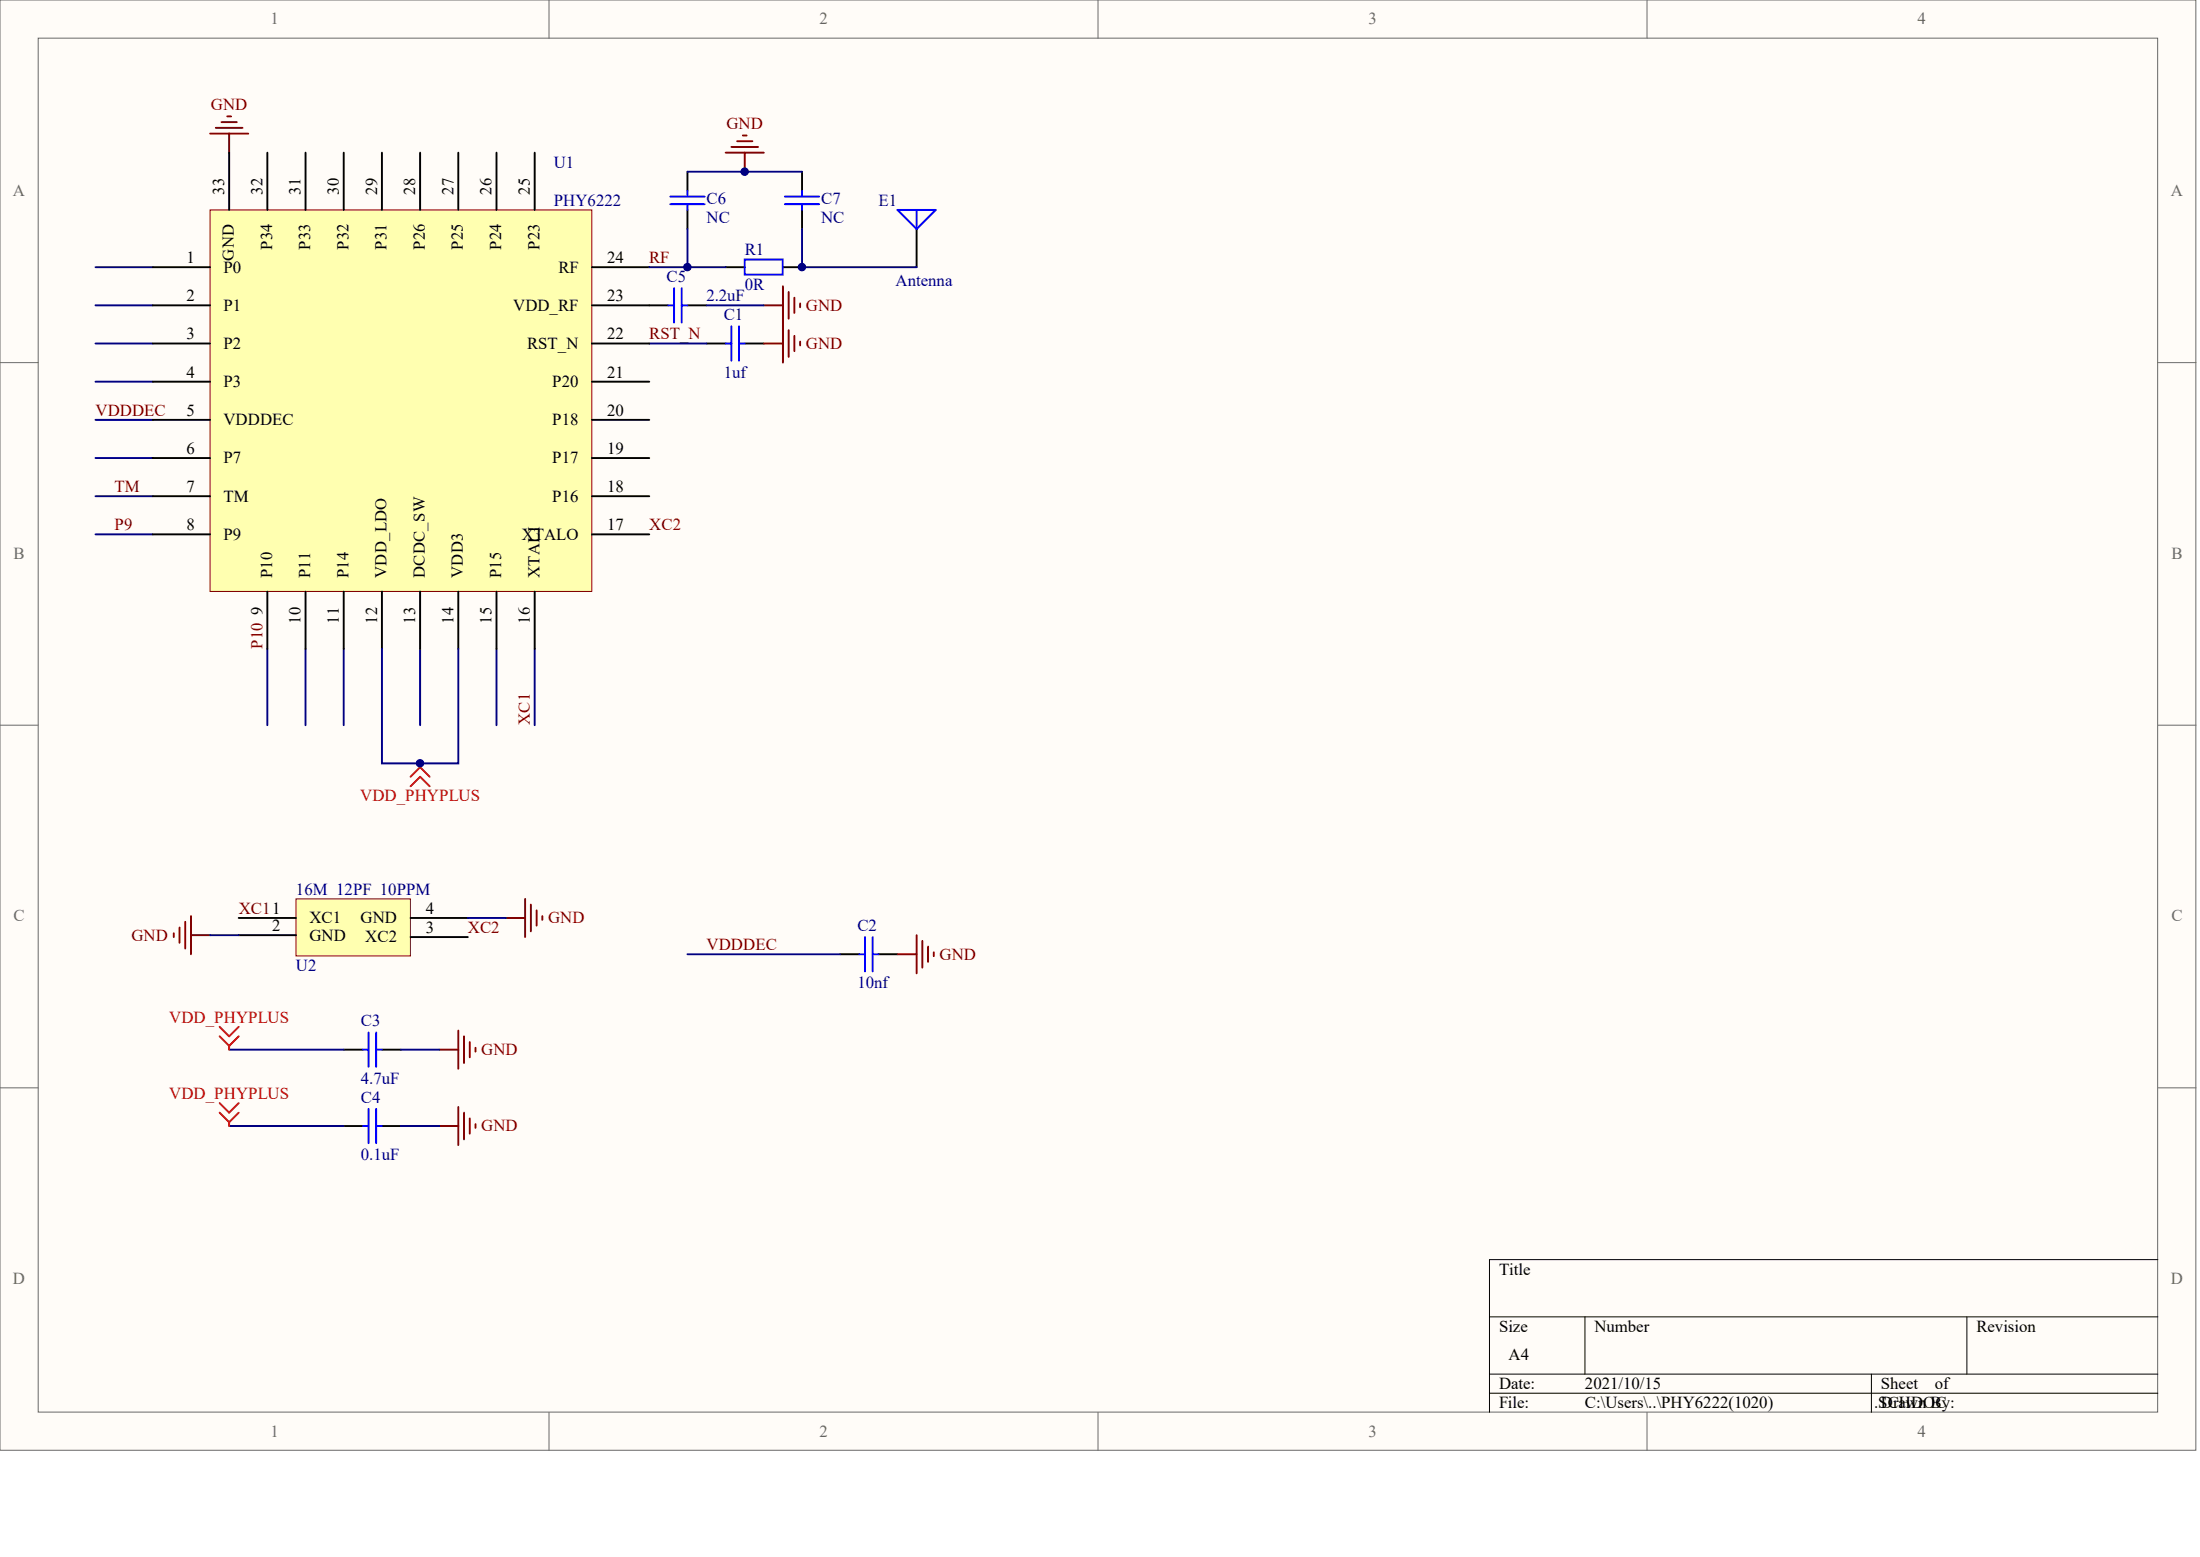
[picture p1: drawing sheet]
<svg xmlns="http://www.w3.org/2000/svg" width="840mm" height="594mm" viewBox="0 0 840 594" stroke-linecap="round" stroke-linejoin="round" font-family="sans-serif">
<g fill="#fffcf8" stroke="#696969" stroke-width=".38">
<path d="M0 0h838v553.4h-838z"/>
<path d="M14.6 14.6h808.8v524.2h-808.8z"/>
</g>
<path d="M209.5 0v14.6M419 0v14.6M628.6 0v14.6M0 138.4h14.6M823.5 138.4h14.6M0 276.7h14.6M823.5 276.7h14.6M0 415.1h14.6M823.5 415.1h14.6M209.5 538.9v14.5M419 538.9v14.5M628.6 538.9v14.5" fill="none" stroke="#696969" stroke-width=".38"/>
<path d="M823.5 480.6h-255.1v58.3M568.4 502.5h255.1M604.9 502.5v21.8M750.6 502.5v21.8M568.4 524.3h255.1M568.4 531.6h255.1M714.2 524.3v14.6" fill="none" stroke="#000" stroke-width=".38"/>
<path d="M193.1 350.3h7.3M200.4 343v14.5M202.6 345.2v10.2M204.8 347.3v5.9M207 349.5v1.5" fill="none" stroke="#800000" stroke-width=".73"/>
<path d="M113 343h43.6v21.8h-43.6z" fill="#ffffb0" stroke="#800000" stroke-width=".38"/>
<g fill="none" stroke="#000" stroke-width=".73">
<path d="M349.8 87.4v14.5M269.6 131.1h7.3M284.2 131.1h7.3M91.1 350.3h21.9M91.1 356.8h21.9M156.7 350.3h21.9M156.7 357.5h21.9M320.7 364.1h7.3M335.2 364.1h7.3M131.2 400.5h7.3M145.8 400.5h7.2M131.2 429.6h7.3"/>
<path d="M145.8 429.6h7.2"/>
</g>
<g fill="none" stroke="#800000" stroke-width=".73">
<path d="M80.2 51h14.5M82.4 48.8h10.2M84.5 46.6h5.9M86.7 44.4h1.5M87.5 51v7.3M291.5 131.1h7.3M298.8 123.8v14.6M301 126v10.2M303.2 128.2v5.8M305.4 130.3v1.5M66.3 356.1v1.4M68.5 353.9v5.8"/>
<path d="M70.7 351.7v10.2M72.9 349.5v14.6M72.9 356.8h7.3M349.8 356.8v14.6M352 359v10.2M342.5 364.1h7.3M354.2 361.2v5.8M356.4 363.4v1.4M174.9 393.2v14.6M177.1 395.4v10.2M179.3 397.6v5.8M181.5 399.8v1.4"/>
<path d="M167.6 400.5h7.3M167.6 429.6h7.3M174.9 422.4v14.5M177.1 424.5v10.2M179.3 426.7v5.8M181.5 428.9v1.5"/>
</g>
<g fill="none" stroke="#00f" stroke-width=".73">
<path d="M342.5 80.1h14.6l-7.3 7.3zM349.8 80.1v7.3M276.9 131.1h2.2M279.1 124.5v13.1M282 131.1h2.2M282 124.5v13.1M330.1 357.5v13.1M333.1 357.5v13.1M328 364.1h2.1M333.1 364.1h2.1M140.7 394v13.1M143.6 394v13.1"/>
<path d="M138.5 400.5h2.2M143.6 400.5h2.2M138.5 429.6h2.2M140.7 423.1v13.1M143.6 423.1v13.1M143.6 429.6h2.2"/>
</g>
<g fill="none" stroke="#000080" stroke-width=".73">
<path d="M36.4 101.9h21.9M36.4 116.5h21.9M36.4 131.1h21.9M247.8 131.1h21.8M36.4 145.6h21.9M36.4 160.2h21.9M36.4 174.8h21.9M36.4 189.3h21.9M36.4 203.9h21.9M102 247.6v29.1M116.6 247.6v29.1M131.2 247.6v29.1"/>
<path d="M160.3 247.6v29.1M189.5 247.6v29.1M204.1 247.6v29.1M80.2 356.8h10.9M178.6 350.3h14.5M262.4 364.1h58.3M87.5 400.5h43.7M153 400.5h14.6M87.5 429.6h43.7M153 429.6h14.6"/>
</g>
<path d="M160.3 292.7l-3.6 3.7M160.3 292.7l3.7 3.7M160.3 291.3v1.4M156.7 300l3.6-3.6 3.7 3.6M83.8 391.8l3.7 3.6 3.6-3.6M83.8 395.4l3.7 3.6M87.5 399v1.5M91.1 395.4l-3.6 3.6" fill="none" stroke="#f00" stroke-width=".73"/>
<path d="M80.2 80.1h145.6v145.6h-145.6z" fill="#ffffb0" stroke="#800000" stroke-width=".38"/>
<g fill="none" stroke="#000" stroke-width=".73">
<path d="M87.5 58.3v21.8M102 58.3v21.8M116.6 58.3v21.8M131.2 58.3v21.8M145.8 58.3v21.8M160.3 58.3v21.8M174.9 58.3v21.8M189.5 58.3v21.8M204.1 58.3v21.8M262.4 65.5v7.3M306.1 65.5v7.3M262.4 80.1v7.3"/>
<path d="M306.1 80.1v7.3M58.3 101.9h21.9M58.3 116.5h21.9M225.9 101.9h21.9M225.9 116.5h29.2M262.4 116.5h7.2M276.9 101.9h7.3M298.8 101.9h7.3M58.3 131.1h21.9M225.9 131.1h21.9M58.3 145.6h21.9M225.9 145.6h21.9"/>
<path d="M58.3 160.2h21.9M58.3 174.8h21.9M225.9 160.2h21.9M225.9 174.8h21.9M58.3 189.3h21.9M225.9 189.3h21.9M58.3 203.9h21.9M225.9 203.9h21.9M102 225.7v21.9M116.6 225.7v21.9M131.2 225.7v21.9M145.8 225.7v21.9"/>
<path d="M160.3 225.7v21.9M174.9 225.7v21.9M189.5 225.7v21.9M204.1 225.7v21.9"/>
</g>
<path d="M262.4 65.5h43.7M262.4 87.4v14.5M306.1 87.4v14.5h43.7M247.8 101.9h29.1M269.6 116.5h21.9M145.8 247.6v43.7h29.1v-43.7" fill="none" stroke="#000080" stroke-width=".73"/>
<path d="M83.8 420.9l3.7 3.6 3.6-3.6M83.8 424.5l3.7 3.7M87.5 428.2v1.4M91.1 424.5l-3.6 3.7" fill="none" stroke="#f00" stroke-width=".73"/>
<g fill="none" stroke="#00f" stroke-width=".73">
<path d="M255.8 75h13.1M255.8 77.9h13.1M262.4 72.8v2.2M262.4 77.9v2.2M299.5 75h13.1M299.5 77.9h13.1M306.1 72.8v2.2M306.1 77.9v2.2M284.2 99h14.5v5.8h-14.5zM255.1 116.5h2.2M257.3 110v13.1M260.2 116.5h2.2"/>
<path d="M260.2 110v13.1"/>
</g>
<path d="M276.9 58.3h14.6M279.1 56.1h10.2M281.3 53.9h5.8M283.5 51.7h1.5M284.2 58.3v7.2M291.5 116.5h7.3M298.8 109.2v14.6M301 111.4v10.2M303.2 113.6v5.8M305.4 115.8v1.4" fill="none" stroke="#800000" stroke-width=".73"/>
<g fill="#000080" stroke="#000080" stroke-width=".38">
<circle cx="160.3" cy="291.2" r="1.42"/>
<circle cx="262.3" cy="101.9" r="1.42"/>
<circle cx="284.2" cy="65.5" r="1.42"/>
<circle cx="306.1" cy="101.9" r="1.42"/>
</g>
<g font-size="6.4" fill="#696969">
<text x="103.2" y="9.3">1</text>
<text x="312.7" y="9.3">2</text>
<text x="522.2" y="9.3">3</text>
<text x="731.8" y="9.3">4</text>
<text x="5" y="74.9">A</text>
<text x="828.5" y="74.9">A</text>
<text x="5.2" y="213.2">B</text>
<text x="828.7" y="213.2">B</text>
<text x="5.2" y="351.6">C</text>
<text x="828.7" y="351.6">C</text>
<text x="5" y="490">D</text>
<text x="828.5" y="490">D</text>
<text x="103.2" y="548.2">1</text>
<text x="312.7" y="548.2">2</text>
<text x="522.2" y="548.2">3</text>
<text x="731.8" y="548.2">4</text>
</g>
<g font-size="6.4" fill="#800000">
<text x="80.5" y="42.1">GND</text>
<text x="277.2" y="49.4">GND</text>
<text x="247.8" y="100.4">RF</text>
<text x="307.5" y="118.6">GND</text>
<text x="247.8" y="129.5">RST_N</text>
<text x="307.5" y="133.1">GND</text>
<text x="36.4" y="158.6">VDDDEC</text>
<text x="43.7" y="187.8">TM</text>
<text x="43.7" y="202.3">P9</text>
<text x="247.8" y="202.3">XC2</text>
<text x="91.1" y="348.7">XC11</text>
<text x="209.2" y="352.3">GND</text>
<text x="50.1" y="358.9">GND</text>
<text x="178.6" y="356">XC2</text>
<text x="269.6" y="362.5">VDDDEC</text>
<text x="358.6" y="366.2">GND</text>
<text x="183.7" y="402.6">GND</text>
<text x="183.7" y="431.7">GND</text>
</g>
<g font-size="6.4" fill="#000080">
<text x="211.3" y="64">U1</text>
<text x="269.6" y="77.8">C6</text>
<text x="313.4" y="77.8">C7</text>
<text x="211.3" y="78.5">PHY6222</text>
<text x="335.2" y="78.5">E1</text>
<text x="269.6" y="85.1">NC</text>
<text x="313.4" y="85.1">NC</text>
<text x="284.2" y="97.5">R1</text>
<text x="254.3" y="107.7">C5</text>
<text x="284.2" y="110.6">0R</text>
<text x="341.8" y="109.1">Antenna</text>
<text x="269.6" y="114.9">2.2uF</text>
<text x="276.2" y="122.2">C1</text>
<text x="276.2" y="144.1">1uf</text>
<text x="113" y="341.4">16M 12PF 10PPM</text>
<text x="327.2" y="355.2">C2</text>
<text x="113" y="370.5">U2</text>
<text x="327.2" y="377.1">10nf</text>
<text x="137.7" y="391.7">C3</text>
<text x="137.7" y="413.5">4.7uF</text>
<text x="137.7" y="420.8">C4</text>
<text x="137.7" y="442.6">0.1uF</text>
</g>
<g font-size="6.4">
<text x="71.1" y="100.4">1</text>
<text x="231.8" y="100.4">24</text>
<text x="85.3" y="104">P0</text>
<text x="213.1" y="104">RF</text>
<text x="71.1" y="114.9">2</text>
<text x="85.3" y="118.6">P1</text>
<text x="195.9" y="118.6">VDD_RF</text>
<text x="231.8" y="114.9">23</text>
<text x="71.1" y="129.5">3</text>
<text x="231.8" y="129.5">22</text>
<text x="85.3" y="133.1">P2</text>
<text x="201.1" y="133.1">RST_N</text>
<text x="71.1" y="144.1">4</text>
<text x="85.3" y="147.7">P3</text>
<text x="210.8" y="147.7">P20</text>
<text x="231.8" y="144.1">21</text>
<text x="71.1" y="158.6">5</text>
<text x="231.8" y="158.6">20</text>
<text x="85.3" y="162.3">VDDDEC</text>
<text x="210.8" y="162.3">P18</text>
<text x="71.1" y="173.2">6</text>
<text x="231.8" y="173.2">19</text>
<text x="85.3" y="176.8">P7</text>
<text x="210.8" y="176.8">P17</text>
<text x="71.1" y="187.8">7</text>
<text x="85.3" y="191.4">TM</text>
<text x="210.8" y="191.4">P16</text>
<text x="231.8" y="187.8">18</text>
<text x="71.1" y="202.3">8</text>
<text x="231.8" y="202.3">17</text>
<text x="85.3" y="206">P9</text>
<text x="199.1" y="206">XTALO</text>
<text x="118.1" y="352.3">XC1</text>
<text x="137.6" y="352.3">GND</text>
<text x="162.5" y="348.7">4</text>
<text x="103.9" y="355.2">2</text>
<text x="118.1" y="358.9">GND</text>
<text x="139.4" y="359.6">XC2</text>
<text x="162.5" y="356">3</text>
<text x="572.1" y="486.3">Title</text>
<text x="572.1" y="508.2">Size</text>
<text x="608.5" y="508.2">Number</text>
<text x="754.3" y="508.2">Revision</text>
<text x="575.7" y="519.1">A4</text>
<text x="572.1" y="530">Date:</text>
<text x="604.9" y="530">2021/10/15</text>
<text x="717.8" y="530">Sheet</text>
<text x="738.4" y="530">of</text>
<text x="572.1" y="537.3">File:</text>
<text x="604.9" y="537.3">C:\Users\..\PHY6222(1020)</text>
<text x="715.2" y="537.3">.SCHDOC</text>
<text x="717.8" y="537.3">Drawn By:</text>
</g>
<g font-size="6.4" fill="#f00">
<text x="137.4" y="305.7">VDD_PHYPLUS</text>
<text x="64.6" y="390.2">VDD_PHYPLUS</text>
<text x="64.6" y="419.3">VDD_PHYPLUS</text>
</g>
<g font-size="6.3">
<text x="85.6" y="74.3" transform="rotate(-90 85.6 74.3)">33</text>
<text x="100.2" y="74.3" transform="rotate(-90 100.2 74.3)">32</text>
<text x="114.7" y="74.3" transform="rotate(-90 114.7 74.3)">31</text>
<text x="129.3" y="74.3" transform="rotate(-90 129.3 74.3)">30</text>
<text x="143.9" y="74.3" transform="rotate(-90 143.9 74.3)">29</text>
<text x="158.5" y="74.3" transform="rotate(-90 158.5 74.3)">28</text>
<text x="173" y="74.3" transform="rotate(-90 173 74.3)">27</text>
<text x="187.6" y="74.3" transform="rotate(-90 187.6 74.3)">26</text>
<text x="202.2" y="74.3" transform="rotate(-90 202.2 74.3)">25</text>
<text x="103.8" y="95.4" transform="rotate(-90 103.8 95.4)">P34</text>
<text x="118.4" y="95.4" transform="rotate(-90 118.4 95.4)">P33</text>
<text x="133" y="95.4" transform="rotate(-90 133 95.4)">P32</text>
<text x="147.5" y="95.4" transform="rotate(-90 147.5 95.4)">P31</text>
<text x="162.1" y="95.4" transform="rotate(-90 162.1 95.4)">P26</text>
<text x="176.7" y="95.4" transform="rotate(-90 176.7 95.4)">P25</text>
<text x="191.3" y="95.4" transform="rotate(-90 191.3 95.4)">P24</text>
<text x="205.8" y="95.4" transform="rotate(-90 205.8 95.4)">P23</text>
<text x="89.2" y="99.4" transform="rotate(-90 89.2 99.4)">GND</text>
<text x="103.8" y="220.6" transform="rotate(-90 103.8 220.6)">P10</text>
<text x="118.4" y="220.6" transform="rotate(-90 118.4 220.6)">P11</text>
<text x="133" y="220.6" transform="rotate(-90 133 220.6)">P14</text>
<text x="147.5" y="220.6" transform="rotate(-90 147.5 220.6)">VDD_LDO</text>
<text x="162.1" y="220.6" transform="rotate(-90 162.1 220.6)">DCDC_SW</text>
<text x="176.7" y="220.6" transform="rotate(-90 176.7 220.6)">VDD3</text>
<text x="191.3" y="220.6" transform="rotate(-90 191.3 220.6)">P15</text>
<text x="205.8" y="220.6" transform="rotate(-90 205.8 220.6)">XTALI</text>
<text x="100.2" y="234.8" transform="rotate(-90 100.2 234.8)">9</text>
<text x="114.7" y="238.1" transform="rotate(-90 114.7 238.1)">10</text>
<text x="129.3" y="238.1" transform="rotate(-90 129.3 238.1)">11</text>
<text x="143.9" y="238.1" transform="rotate(-90 143.9 238.1)">12</text>
<text x="158.5" y="238.1" transform="rotate(-90 158.5 238.1)">13</text>
<text x="173" y="238.1" transform="rotate(-90 173 238.1)">14</text>
<text x="187.6" y="238.1" transform="rotate(-90 187.6 238.1)">15</text>
<text x="202.2" y="238.1" transform="rotate(-90 202.2 238.1)">16</text>
</g>
<g font-size="6.3" fill="#800000">
<text x="100.2" y="247.6" transform="rotate(-90 100.2 247.6)">P10</text>
<text x="202.2" y="276.7" transform="rotate(-90 202.2 276.7)">XC1</text>
</g>
</svg>
